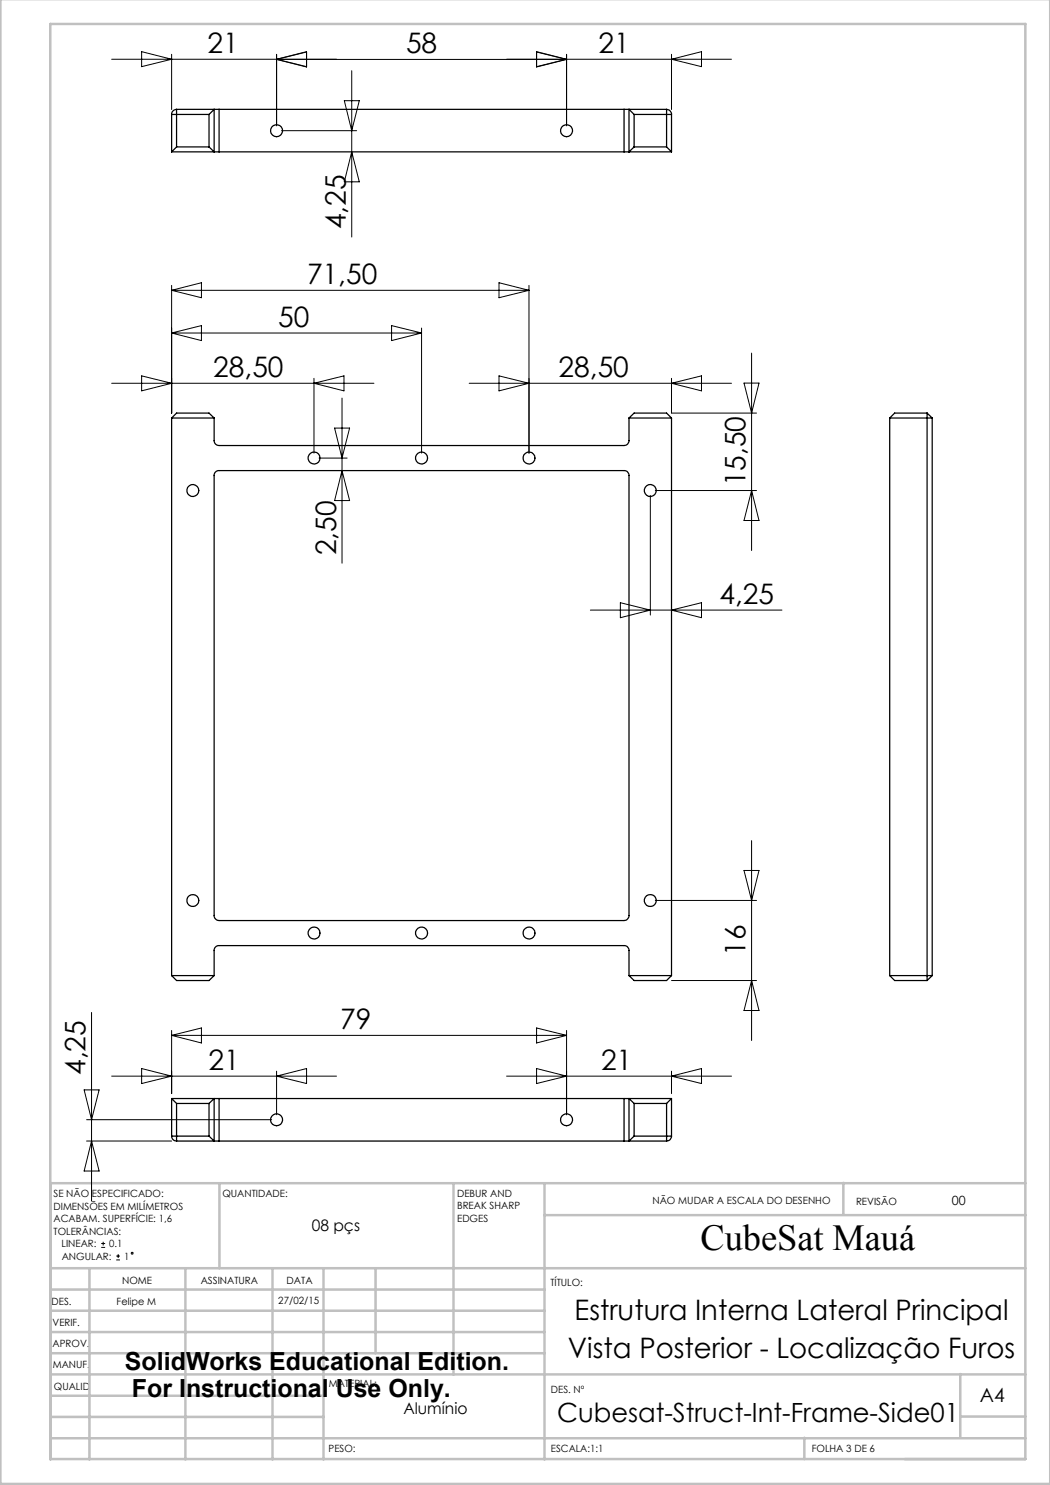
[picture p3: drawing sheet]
<svg xmlns="http://www.w3.org/2000/svg" width="210mm" height="297mm" viewBox="0 0 210 297" stroke-linecap="round" stroke-linejoin="round" font-family="sans-serif">
<g fill="none" stroke="#000" stroke-width=".2">
<path d="M22.3 11.8h45M28.3 10.3l6 1.5-6 1.5zM34.3 10.9v11M55.3 10.9v14.2M55.3 11.9l6 1.5v-3.1l-6 1.5 6 1.5M55.3 11.9h58M61.3 10.4l-6 1.5M70.3 14.1v33.3M101.3 11.8h45M107.3 10.4l6 1.5M113.3 10.9v14.2M113.3 11.9l-6 1.5v-3.1l6 1.5-6 1.5"/>
<path d="M134.3 11.8l6-1.5v3zM134.3 10.9v11M56.3 26.1h15M68.9 20.1h3l-1.6 6zM70.3 30.4l1.6 6h-3zM34.3 57.1v25.5M34.3 58.1l6-1.6v3zM34.3 58.1h71.5M99.8 56.5l6 1.6-6 1.4zM105.8 57.1v33.5M22.3 76.7h52.5M28.3 75.2l6 1.5-6 1.5z"/>
<path d="M34.3 66.6h50M34.3 66.6l6-1.5v3zM62.8 75.7v14.9M62.8 76.7l6-1.5v3zM68.4 79.6v33M78.3 65.1l6 1.5-6 1.5zM84.3 65.6v25M93.8 76.7h52.5M99.8 75.2l6 1.5-6 1.5zM134.3 76.7l6-1.5v3zM134.3 75.7v6.9h17M148.8 76.6h3l-1.5 6z"/>
<path d="M150.3 70.6v39.5M63.8 91.6h5.6M66.9 85.6h3l-1.5 6zM68.4 94.1l1.5 6h-3zM130.1 99.1v23.9M131.1 98.1h20.2M150.3 98.1l1.5 6h-3zM118.1 122h38.3M124.1 120.5l6 1.5-6 1.5zM134.3 122l6-1.5v3zM148.8 174.1h3l-1.5 6zM150.3 168.1v40"/>
<path d="M131.1 180.1h20.2M134.3 196.1h17M150.3 196.1l1.5 6h-3zM16.8 218h3l-1.5 5.9zM18.3 202.5v37.7M22.3 215.2h45M28.3 213.7l6 1.5-6 1.5zM34.3 206.1v12.6M34.3 207.1l6-1.5v3zM34.3 207.1h79M55.3 214.2v8.8M55.3 215.2l6-1.5v3z"/>
<path d="M101.3 215.2h45M107.3 213.7l6 1.5-6 1.5zM107.3 205.6l6 1.5-6 1.5zM113.3 206.1v16.9M134.3 215.2l6-1.5v3zM134.3 214.2v4.5M17.3 223.9h37M17.3 228.2h17M18.3 228.2l1.5 6h-3zM20.2 249.5h.8M20.2 248.7h.8M20.6 248.4v.7"/>
<path d="M23.2 252h.8M23.2 251.2h.8M23.6 250.8v.8"/>
<circle cx="26.4" cy="250.6" r=".19"/>
</g>
<g fill="none" stroke="#c0c0c0" stroke-width=".5">
<path d="M.1 -.1v296.9h209.9v-296.9M10.1 4.8h195v287h-195zM43.9 236.6v17M90.7 236.6v38.3M108.9 236.6v55.3M168.7 236.6v6.3M205.1 236.6h-195v55.3M10.1 253.6h195M10.1 257.9h98.8M17.9 253.6v38.3M37.1 253.6v38.3M54.5 253.6v38.3"/>
<path d="M64.7 253.6v38.3M75.1 253.6v17M108.9 243h96.2M10.1 270.6h98.8M10.1 266.4h98.8M10.1 262.1h98.8M10.1 279.1h54.6M10.1 274.9h195M192.1 274.8v12.7M10.1 287.7h195M10.1 283.4h54.6M160.9 287.5v4.3"/>
<path d="M192.1 283.3h13"/>
</g>
<g fill="none" stroke="#000" stroke-width=".25">
<path d="M34.3 22.9v7.5M34.3 22.9h7.5M34.3 30.4h8.5M35.3 21.9a1.02 1.02 0 0 0-1 1M35.3 21.9v7.5M35.3 21.9h7.5M35.3 29.4l-1 1M35.3 29.4h6.5M41.8 22.9v6.5M41.8 29.4l1 1M42.8 30.4h1M42.8 21.9h1"/>
<path d="M42.8 21.9v8.5M42.8 21.9l-1 1M43.8 21.9h81M43.8 30.4h81M43.8 21.9v8.5M124.8 30.4h1M124.8 21.9h1M124.8 21.9v8.5M125.8 21.9v8.5M125.8 21.9h7.5M125.8 21.9l1 1M125.8 30.4h8.5"/>
<path d="M126.8 22.9h7.5M126.8 29.4h6.5M126.8 22.9v6.5M126.8 29.4l-1 1M133.3 21.9a1.02 1.02 0 0 1 1 1M133.3 21.9v7.5M133.3 29.4l1 1M134.3 22.9v7.5M34.3 83.6h8.5M34.3 83.6v111.5M34.3 83.6l1-1h6.5l1 1M42.8 83.6v4.5a.96 .96 0 0 0 1 1h81a.96 .96 0 0 0 1-1v-4.5"/>
<path d="M43 94.5l.6-.4h81.2a.96 .96 0 0 1 1 1v88a1.02 1.02 0 0 1-1 1h-81a1.02 1.02 0 0 1-1-1v-88.2zM125.8 83.6h8.5M125.8 83.6l1-1h6.5l1 1M134.3 83.6v111.5M177.9 83.6h8.5M177.9 83.6v111.5M185.4 82.6h-6.5l-1 1M185.4 82.6v113.5M185.4 82.6l1 1M186.4 83.6v111.5M34.3 195.1h8.5M34.3 195.1l1 1h6.5l1-1"/>
<path d="M42.8 195.1v-5a.96 .96 0 0 1 1-1h81a.96 .96 0 0 1 1 1v5M125.8 195.1h8.5M125.8 195.1l1 1h6.5l1-1M177.9 195.1h8.5M177.9 195.1l1 1h6.5M186.4 195.1l-1 1M34.3 219.7v7.5M34.3 219.7l1 1M34.3 219.7h8.5M42.8 219.7h1M42.8 219.7v8.5M42.8 219.7l-1 1"/>
<path d="M43.8 219.7v8.5M43.8 219.7h81M124.8 219.7h1M124.8 219.7v8.5M125.8 219.7v8.5M125.8 219.7l1 1M125.8 219.7h8.5M134.3 219.7v7.5M134.3 219.7l-1 1M34.3 227.2a.96 .96 0 0 0 1 1M34.3 227.2h7.5M35.3 220.7v7.5"/>
<path d="M35.3 220.7h6.5M35.3 228.2h7.5M41.8 220.7v6.5M41.8 227.2l1 1M42.8 228.2h1M43.8 228.2h81M124.8 228.2h1M125.8 228.2h7.5M126.8 220.7v6.5M126.8 227.2h7.5M126.8 220.7h6.5M126.8 227.2l-1 1"/>
<path d="M133.3 220.7v7.5M134.3 227.2a.96 .96 0 0 1-1 1"/>
<circle cx="55.3" cy="26.1" r="1.2"/>
<circle cx="113.3" cy="26.1" r="1.2"/>
<circle cx="38.6" cy="98.1" r="1.2"/>
<circle cx="62.8" cy="91.6" r="1.2"/>
<circle cx="84.3" cy="91.6" r="1.2"/>
<circle cx="105.8" cy="91.6" r="1.2"/>
<circle cx="130.1" cy="98.1" r="1.21"/>
<circle cx="38.6" cy="180.1" r="1.2"/>
<circle cx="62.8" cy="186.6" r="1.2"/>
<circle cx="84.3" cy="186.6" r="1.2"/>
<circle cx="105.8" cy="186.6" r="1.2"/>
<circle cx="130.1" cy="180.1" r="1.21"/>
<circle cx="55.3" cy="223.9" r="1.2"/>
<circle cx="113.3" cy="223.9" r="1.2"/>
</g>
<text font-size="7.3" x="140.1" y="249.9">CubeSat Mauá</text>
<g font-size="5.6">
<text x="41.5" y="10.6">21</text>
<text x="81.2" y="10.6">58</text>
<text x="119.7" y="10.6">21</text>
<text x="69.2" y="45.8" transform="rotate(-90 69.2 45.8)">4,25</text>
<text x="61.4" y="56.8">71,50</text>
<text x="55.6" y="65.4">50</text>
<text x="42.7" y="75.4">28,50</text>
<text x="111.7" y="75.4">28,50</text>
<text x="149.1" y="97.3" transform="rotate(-90 149.1 97.3)">15,50</text>
<text x="67.2" y="111.1" transform="rotate(-90 67.2 111.1)">2,50</text>
<text x="143.9" y="120.8">4,25</text>
<text x="149.1" y="191.2" transform="rotate(-90 149.1 191.2)">16</text>
<text x="68.1" y="205.8">79</text>
<text x="17.1" y="215" transform="rotate(-90 17.1 215)">4,25</text>
<text x="41.7" y="214">21</text>
<text x="120.2" y="214">21</text>
<text x="114.9" y="264">Estrutura Interna Lateral Principal</text>
<text x="113.6" y="271.5">Vista Posterior - Localização Furos</text>
</g>
<text font-size="5.3" x="111.4" y="284.3">Cubesat-Struct-Int-Frame-Side01</text>
<g font-size="5">
<text x="25" y="273.9">SolidWorks Educational Edition.</text>
<text x="26.4" y="279.4">For Instructional Use Only.</text>
</g>
<text font-size="3.9" x="196" y="280.4">A4</text>
<g font-size="3.2">
<text x="62.3" y="246.3">08 pçs</text>
<text x="80.7" y="282.8">Alumínio</text>
</g>
<text font-size="2.5" x="190.4" y="240.9">00</text>
<g font-size="2">
<text x="10.7" y="239.5">SE NÃO ESPECIFICADO:</text>
<text x="44.5" y="239.5">QUANTIDADE:</text>
<text x="91.4" y="239.4">DEBUR AND</text>
<text x="10.7" y="242">DIMENSÕES EM MILÍMETROS</text>
<text x="10.7" y="244.5">ACABAM. SUPERFÍCIE: 1,6</text>
<text x="91.4" y="241.9">BREAK SHARP</text>
<text x="91.4" y="244.4">EDGES</text>
<text x="130.5" y="240.8">NÃO MUDAR A ESCALA DO DESENHO</text>
<text x="171.2" y="241">REVISÃO</text>
<text x="10.7" y="247">TOLERÂNCIAS:</text>
<text x="12.3" y="249.5">LINEAR:</text>
<text x="12.3" y="252">ANGULAR:</text>
<text x="21.8" y="249.5">0.1</text>
<text x="24.8" y="252">1</text>
<text x="24.4" y="256.9">NOME</text>
<text x="40.1" y="256.8">ASSINATURA</text>
<text x="57.3" y="256.8">DATA</text>
<text x="110.1" y="257.1">TÍTULO:</text>
<text x="10.3" y="260.9">DES.</text>
<text x="23.3" y="261">Felipe M</text>
<text x="55.7" y="260.8">27/02/15</text>
<text x="10.5" y="269.3">APROV.</text>
<text x="10.5" y="265.2">VERIF.</text>
<text x="10.6" y="273.6">MANUF.</text>
<text x="10.8" y="278">QUALID</text>
<text x="65.8" y="277.4">MATERIAL:</text>
<text x="110.2" y="278.5">DES. Nº</text>
<text x="65.7" y="290.4">PESO:</text>
<text x="110.2" y="290.5">ESCALA:1:1</text>
<text x="162.4" y="290.4">FOLHA 3 DE 6</text>
</g>
</svg>
